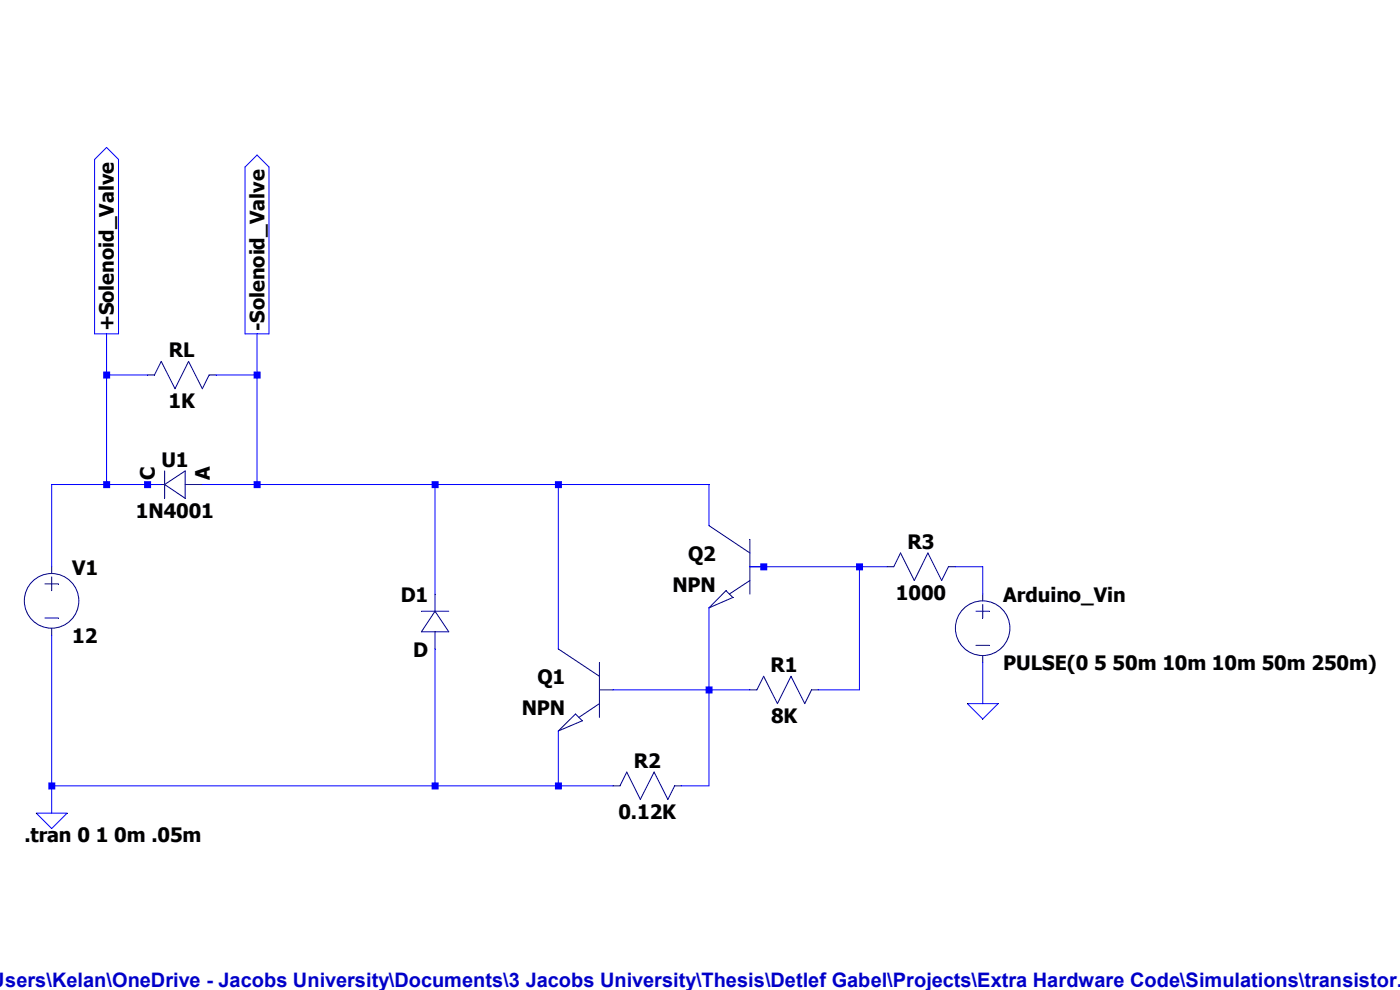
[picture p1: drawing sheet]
<svg xmlns="http://www.w3.org/2000/svg" width="297mm" height="210mm" viewBox="0 0 297 210" stroke-linecap="round" stroke-linejoin="round" font-family="sans-serif">
<path d="M122.1 151.5l1.4 1.4" fill="none" stroke="#00007f" stroke-width=".21"/>
<path d="M122.1 151.5l-3.7 3.6" fill="none" stroke="#00007f" stroke-width=".21"/>
<path d="M123.5 152.9l-5.1 2.2" fill="none" stroke="#00007f" stroke-width=".21"/>
<path d="M127.2 149.3l-4.4 2.9" fill="none" stroke="#00007f" stroke-width=".21"/>
<path d="M127.2 140.5v11.7" fill="none" stroke="#00007f" stroke-width=".21"/>
<path d="M118.4 137.7l8.8 5.8" fill="none" stroke="#00007f" stroke-width=".21"/>
<path d="M127.2 146.3h2.8" fill="none" stroke="#00007f" stroke-width=".21"/>
<path d="M154 125.3l1.5 1.4" fill="none" stroke="#00007f" stroke-width=".21"/>
<path d="M154 125.3l-3.6 3.6" fill="none" stroke="#00007f" stroke-width=".21"/>
<path d="M155.5 126.7l-5.1 2.2" fill="none" stroke="#00007f" stroke-width=".21"/>
<path d="M159.1 123.1l-4.4 2.9" fill="none" stroke="#00007f" stroke-width=".21"/>
<path d="M159.1 114.4v11.6" fill="none" stroke="#00007f" stroke-width=".21"/>
<path d="M150.4 111.5l8.7 5.8" fill="none" stroke="#00007f" stroke-width=".21"/>
<path d="M159.1 120.2h2.9" fill="none" stroke="#00007f" stroke-width=".21"/>
<path d="M159.1 146.3h1.5" fill="none" stroke="#00007f" stroke-width=".21"/>
<path d="M162 143.5l-1.4 2.8" fill="none" stroke="#00007f" stroke-width=".21"/>
<path d="M162 143.5l2.9 5.8" fill="none" stroke="#00007f" stroke-width=".21"/>
<path d="M167.8 143.5l-2.9 5.8" fill="none" stroke="#00007f" stroke-width=".21"/>
<path d="M167.8 143.5l2.9 5.8" fill="none" stroke="#00007f" stroke-width=".21"/>
<path d="M172.2 146.3h1.4" fill="none" stroke="#00007f" stroke-width=".21"/>
<path d="M172.2 146.3l-1.5 3" fill="none" stroke="#00007f" stroke-width=".21"/>
<path d="M130 166.7h1.5" fill="none" stroke="#00007f" stroke-width=".21"/>
<path d="M133 163.8l-1.5 2.9" fill="none" stroke="#00007f" stroke-width=".21"/>
<path d="M133 163.8l2.8 5.8" fill="none" stroke="#00007f" stroke-width=".21"/>
<path d="M138.8 163.8l-3 5.8" fill="none" stroke="#00007f" stroke-width=".21"/>
<path d="M138.8 163.8l2.9 5.8" fill="none" stroke="#00007f" stroke-width=".21"/>
<path d="M143.1 166.7h1.5" fill="none" stroke="#00007f" stroke-width=".21"/>
<path d="M143.1 166.7l-1.4 2.9" fill="none" stroke="#00007f" stroke-width=".21"/>
<path d="M89.4 129.7h5.8" fill="none" stroke="#00007f" stroke-width=".21"/>
<path d="M89.4 134h5.8" fill="none" stroke="#00007f" stroke-width=".21"/>
<path d="M92.3 129.7l-2.9 4.3" fill="none" stroke="#00007f" stroke-width=".21"/>
<path d="M92.3 129.7l2.9 4.3" fill="none" stroke="#00007f" stroke-width=".21"/>
<path d="M92.3 134v3.7" fill="none" stroke="#00007f" stroke-width=".21"/>
<path d="M92.3 126v3.7" fill="none" stroke="#00007f" stroke-width=".21"/>
<path d="M9.5 123.9h2.9" fill="none" stroke="#00007f" stroke-width=".21"/>
<path d="M9.5 131.1h2.9" fill="none" stroke="#00007f" stroke-width=".21"/>
<path d="M11 122.4v2.9" fill="none" stroke="#00007f" stroke-width=".21"/>
<path d="M11 133.3v1.4" fill="none" stroke="#00007f" stroke-width=".21"/>
<path d="M11 120.2v1.5" fill="none" stroke="#00007f" stroke-width=".21"/>
<g fill="none" stroke="#00007f" stroke-width=".21">
<path d="M207.1 129.7h2.8"/>
<circle cx="10.9" cy="127.5" r="5.8"/>
</g>
<path d="M207.1 136.9h2.8" fill="none" stroke="#00007f" stroke-width=".21"/>
<path d="M208.5 128.2v2.9" fill="none" stroke="#00007f" stroke-width=".21"/>
<path d="M208.5 139.1v1.4" fill="none" stroke="#00007f" stroke-width=".21"/>
<path d="M208.5 126v1.5" fill="none" stroke="#00007f" stroke-width=".21"/>
<g fill="none" stroke="#00007f" stroke-width=".21">
<path d="M34.9 99.9v5.8"/>
<circle cx="208.5" cy="133.3" r="5.8"/>
</g>
<path d="M39.3 99.9v5.8" fill="none" stroke="#00007f" stroke-width=".21"/>
<path d="M34.9 102.8l4.4 2.9" fill="none" stroke="#00007f" stroke-width=".21"/>
<path d="M39.3 99.9l-4.4 2.9" fill="none" stroke="#00007f" stroke-width=".21"/>
<path d="M39.3 102.8h3.6" fill="none" stroke="#00007f" stroke-width=".21"/>
<path d="M31.3 102.8h3.6" fill="none" stroke="#00007f" stroke-width=".21"/>
<path d="M188.2 120.2h1.4" fill="none" stroke="#00007f" stroke-width=".21"/>
<path d="M191.1 117.3l-1.5 2.9" fill="none" stroke="#00007f" stroke-width=".21"/>
<path d="M191.1 117.3l2.9 5.8" fill="none" stroke="#00007f" stroke-width=".21"/>
<path d="M196.8 117.3l-2.8 5.8" fill="none" stroke="#00007f" stroke-width=".21"/>
<path d="M196.8 117.3l3 5.8" fill="none" stroke="#00007f" stroke-width=".21"/>
<path d="M201.2 120.2h1.5" fill="none" stroke="#00007f" stroke-width=".21"/>
<path d="M201.2 120.2l-1.4 2.9" fill="none" stroke="#00007f" stroke-width=".21"/>
<path d="M31.3 79.5h1.5" fill="none" stroke="#00007f" stroke-width=".21"/>
<path d="M34.2 76.7l-1.4 2.8" fill="none" stroke="#00007f" stroke-width=".21"/>
<path d="M34.2 76.7l2.9 5.8" fill="none" stroke="#00007f" stroke-width=".21"/>
<path d="M40 76.7l-2.9 5.8" fill="none" stroke="#00007f" stroke-width=".21"/>
<path d="M40 76.7l2.9 5.8" fill="none" stroke="#00007f" stroke-width=".21"/>
<path d="M44.4 79.5h1.4" fill="none" stroke="#00007f" stroke-width=".21"/>
<path d="M44.4 79.5l-1.5 3" fill="none" stroke="#00007f" stroke-width=".21"/>
<path d="M20.1 33.8l2.5-2.5 2.5 2.5v37h-5zM52 35.4l2.5-2.5 2.6 2.5v35.4h-5.1zM22.6 70.8v8.7M205.2 149.3h6.6l-3.3 3.2zM7.7 172.5h6.5l-3.2 3.3z" fill="none" stroke="#00f" stroke-width=".21"/>
<path d="M22.6 79.5h8.7" fill="none" stroke="#00f" stroke-width=".21"/>
<path d="M54.5 70.8v8.7" fill="none" stroke="#00f" stroke-width=".21"/>
<path d="M45.8 79.5h8.7" fill="none" stroke="#00f" stroke-width=".21"/>
<path d="M22.6 79.5v23.3" fill="none" stroke="#00f" stroke-width=".21"/>
<path d="M11 102.8h11.6" fill="none" stroke="#00f" stroke-width=".21"/>
<path d="M22.6 102.8h8.7" fill="none" stroke="#00f" stroke-width=".21"/>
<path d="M31.3 102.8h2.9" fill="none" stroke="#00f" stroke-width=".21"/>
<path d="M54.5 79.5v23.3" fill="none" stroke="#00f" stroke-width=".21"/>
<path d="M42.9 102.8h11.6" fill="none" stroke="#00f" stroke-width=".21"/>
<path d="M54.5 102.8h37.8" fill="none" stroke="#00f" stroke-width=".21"/>
<path d="M92.3 102.8h26.1" fill="none" stroke="#00f" stroke-width=".21"/>
<path d="M118.4 102.8h32" fill="none" stroke="#00f" stroke-width=".21"/>
<path d="M150.4 102.8v8.7" fill="none" stroke="#00f" stroke-width=".21"/>
<path d="M11 102.8v17.4" fill="none" stroke="#00f" stroke-width=".21"/>
<path d="M159.1 120.2h2.9" fill="none" stroke="#00f" stroke-width=".21"/>
<path d="M162 120.2h20.3" fill="none" stroke="#00f" stroke-width=".21"/>
<path d="M182.3 120.2h5.9" fill="none" stroke="#00f" stroke-width=".21"/>
<path d="M202.7 120.2h5.8" fill="none" stroke="#00f" stroke-width=".21"/>
<path d="M92.3 102.8v23.2" fill="none" stroke="#00f" stroke-width=".21"/>
<path d="M208.5 120.2v5.8" fill="none" stroke="#00f" stroke-width=".21"/>
<path d="M118.4 102.8v34.9" fill="none" stroke="#00f" stroke-width=".21"/>
<path d="M150.4 128.9v17.4" fill="none" stroke="#00f" stroke-width=".21"/>
<path d="M130 146.3h20.4" fill="none" stroke="#00f" stroke-width=".21"/>
<path d="M150.4 146.3h8.7" fill="none" stroke="#00f" stroke-width=".21"/>
<path d="M182.3 120.2v26.1" fill="none" stroke="#00f" stroke-width=".21"/>
<path d="M173.6 146.3h8.7" fill="none" stroke="#00f" stroke-width=".21"/>
<path d="M208.5 140.5v8.8" fill="none" stroke="#00f" stroke-width=".21"/>
<path d="M11 134.7v32" fill="none" stroke="#00f" stroke-width=".21"/>
<path d="M92.3 137.7v29" fill="none" stroke="#00f" stroke-width=".21"/>
<path d="M11 166.7h81.3" fill="none" stroke="#00f" stroke-width=".21"/>
<path d="M118.4 155.1v11.6" fill="none" stroke="#00f" stroke-width=".21"/>
<path d="M92.3 166.7h26.1" fill="none" stroke="#00f" stroke-width=".21"/>
<path d="M118.4 166.7h11.6" fill="none" stroke="#00f" stroke-width=".21"/>
<path d="M150.4 146.3v20.4" fill="none" stroke="#00f" stroke-width=".21"/>
<path d="M144.6 166.7h5.8" fill="none" stroke="#00f" stroke-width=".21"/>
<path d="M11 166.7v5.8" fill="none" stroke="#00f" stroke-width=".21"/>
<path d="M10.2 166h1.5v1.5h-1.5zM21.9 78.8h1.5v1.5h-1.5zM21.9 102.1h1.5v1.4h-1.5zM30.6 102.1h1.4v1.4h-1.4zM53.8 78.8h1.5v1.5h-1.5zM53.8 102.1h1.5v1.4h-1.5zM91.6 102.1h1.4v1.4h-1.4zM91.6 166h1.4v1.5h-1.4zM117.7 102.1h1.5v1.4h-1.5zM117.7 166h1.5v1.5h-1.5zM149.7 145.6h1.5v1.5h-1.5zM161.3 119.5h1.5v1.5h-1.5zM181.6 119.5h1.5v1.5h-1.5z" fill-rule="evenodd" fill="#00f"/>
<g font-size="4.2">
<text x="24.2" y="70.3" transform="rotate(-90 24.2 70.3)">+Solenoid_Valve</text>
<text x="56.1" y="70.3" transform="rotate(-90 56.1 70.3)">-Solenoid_Valve</text>
<text x="35.8" y="75.8">RL</text>
<text x="35.8" y="86.7">1K</text>
<text x="32.9" y="101.9" transform="rotate(-90 32.9 101.9)">C</text>
<text x="34.2" y="99">U1</text>
<text x="44.5" y="101.9" transform="rotate(-90 44.5 101.9)">A</text>
<text x="28.8" y="109.9">1N4001</text>
<text x="146" y="119">Q2</text>
<text x="192.5" y="116.4">R3</text>
<text x="15.3" y="121.9">V1</text>
<text x="142.7" y="125.5">NPN</text>
<text x="85" y="127.7">D1</text>
<text x="190.1" y="127.3">1000</text>
<text x="212.9" y="127.7">Arduino_Vin</text>
<text x="15.3" y="136.4">12</text>
<text x="87.7" y="139.3">D</text>
<text x="163.5" y="142.6">R1</text>
<text x="212.9" y="142.2">PULSE(0 5 50m 10m 10m 50m 250m)</text>
<text x="114" y="145.1">Q1</text>
<text x="110.7" y="151.6">NPN</text>
<text x="163.6" y="153.5">8K</text>
<text x="134.5" y="162.9">R2</text>
<text x="131.2" y="173.8">0.12K</text>
<text x="5.2" y="178.5">.tran 0 1 0m .05m</text>
</g>
<text font-size="4.2" fill="#0000c8" x="1.1" y="209.3">sers\Kelan\OneDrive - Jacobs University\Documents\3 Jacobs University\Thesis\Detlef Gabel\Projects\Extra Hardware Code\Simulations\transistor.a</text>
</svg>
